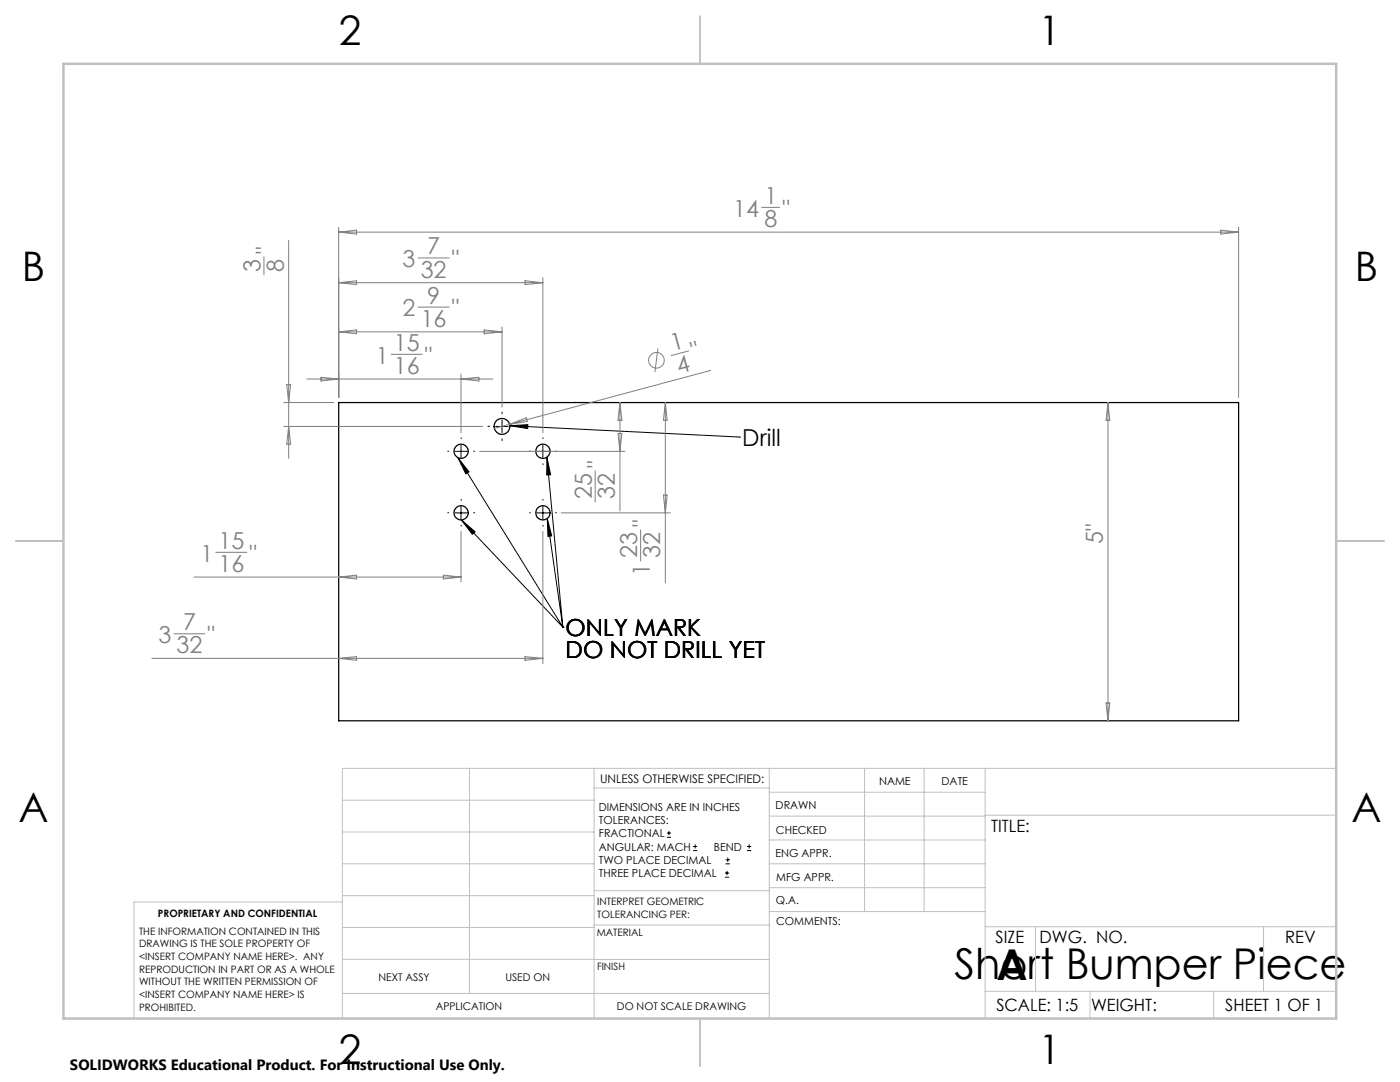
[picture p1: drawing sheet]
<svg xmlns="http://www.w3.org/2000/svg" width="279mm" height="216mm" viewBox="0 0 279 216" stroke-linecap="round" stroke-linejoin="round" font-family="sans-serif">
<g fill="none" stroke="#000" stroke-width=".25">
<path d="M67.6 80.3h179.6v63.5h-179.6z"/>
<circle cx="92" cy="90" r="1.42"/>
<circle cx="100.2" cy="85.1" r="1.58"/>
<circle cx="108.4" cy="90.1" r="1.43"/>
<circle cx="92" cy="102.3" r="1.42"/>
<circle cx="108.4" cy="102.3" r="1.43"/>
</g>
<g fill="none" stroke="#808080" stroke-width=".2">
<path d="M52.7 51.2v3.7M57.6 48v43.4M67.6 46.3l3.6-.4v.8zM67.6 45.3v34M67.6 46.3h179.6M67.6 56.4l3.6-.4v.8zM67.6 56.4h40.7M83.4 51.5h6.2M104.8 56l3.5 .4-3.5 .4zM108.3 55.4v31M152 41.4h3.6M243.6 45.9l3.6 .4-3.6 .4z"/>
<path d="M247.2 45.3v34M57.2 76.8h.8l-.4 3.5zM61.2 75.6h37.2M64.1 75.3l3.5 .3-3.5 .4zM67.6 66.2l3.6-.4v.8zM67.6 66.2h32.6M78.1 70.7h6.2M83.4 61.3h6.2M92 74.6v11.8M92 75.6l3.6-.3v.7zM96.6 65.8l3.6 .4-3.6 .4zM100.2 65.2v16"/>
<path d="M131.3 69.5l-.6 4.8M137.4 70l-3.5 .9M141.9 73.9l-40.2 10.8M56.6 85.1h39.7M56.6 80.3h10M57.6 85.1l.4 3.5h-.8zM95.7 90.1h29M101.7 84.7l-3.1 .8M101.7 84.7l3.4-1.3 .1 .7zM118.8 93.9v6.3M123.3 86.5h.8l-.4 3.6zM123.7 80.3l.4 3.6h-.8z"/>
<path d="M123.7 80.3v21.7M132.4 98.8h.7l-.3 3.5zM132.8 80.3l.3 3.6h-.7zM132.8 80.3v36M221.1 80.3v63.5M221.1 80.3l.4 3.6h-.8zM38.7 115.1h53.3M43.1 110.2h6.2M67.6 115.1l3.6-.3v.7zM88.5 114.8l3.5 .3-3.5 .4zM92 106v10.1M108.3 106v26.4"/>
<path d="M112 102.3h21.8M127.8 105.7v6.2M30.3 131.4h78M34.7 126.5h6.2M67.6 131.4l3.6-.4v.8zM104.8 131l3.5 .4-3.5 .4zM220.7 140.3h.8l-.4 3.5z"/>
<circle cx="131" cy="71.9" r="1.54"/>
</g>
<g fill="none" stroke="#000" stroke-width=".2">
<path d="M90.8 90.1h2.5M91.4 91.3l20.9 33.8M91.4 91.3l2.2 2.9-.6 .3zM92 88.8v2.5M98.9 85.1h2.5M100.2 83.8v2.5M101.8 84.9l45.8 2.3M101.8 84.9l3.5-.2v.8zM107.1 90.1h2.5M108.3 88.8v2.5M109.1 91.2l3.2 33.9M109.1 91.2l.8 3.5-.8 .1z"/>
<path d="M147.6 87.2h.1M90.8 102.3h2.5M92 101.1v2.5M92.1 103.8l20.2 21.3M92.1 103.8l2.7 2.3-.5 .5zM107.1 102.3h2.5M108.3 101.1v2.5M109.2 103.5l3.1 21.6M109.2 103.5l.9 3.4-.7 .1zM112.3 125.1h.1M133.1 167.1h.8M133.1 166.2h.8"/>
<path d="M133.5 165.8v.9M138.3 169.7h.8M138.3 168.9h.8M138.7 168.5v.8M144.7 175h.8M144.7 174.2h.8M144.8 172.4h.9M144.8 171.6h.9M145.1 173.8v.8M145.2 171.1v.9M149.1 169.7h.8M149.1 168.9h.8"/>
<path d="M149.5 168.5v.8"/>
</g>
<g fill="none" stroke="#000" stroke-width=".2" stroke-dasharray="15.2 1.3 1.3 1.3">
<path d="M89.5 90h-.1M92 99.8v-.2M92 87.5v-.1M92 92.5v.2M94.5 90h.2M97.7 85.1h-.3M100.2 82.6v-.4M100.2 87.6v.3M102.7 85.1h.3M105.9 90h-.2M108.4 87.5v-.1M108.4 92.5v.2"/>
<path d="M108.4 99.8v-.2M110.9 90h.1M89.5 102.3h-.1M92 104.8v.2M94.5 102.3h.2M105.9 102.3h-.2M108.4 104.8v.2M110.9 102.3h.1"/>
</g>
<g fill="none" stroke="#c0c0c0" stroke-width=".2">
<path d="M68.3 159.7h50.3M93.7 153.3v44.9M118.6 153.3v49.9M118.6 157.2h34.9M153.5 153.3v49.9M153.5 158.1h43.1M172.5 153.3v28.6M184.4 153.3v28.6M196.6 153.3v49.9M266.7 153.3h-198.4v49.9M68.3 178.7h50.3M68.3 172.4h50.3"/>
<path d="M68.3 166h50.3M68.3 180h-41.6v23.2M118.6 177.7h35M153.5 167.6h43.1M153.5 162.8h43.1M153.5 172.4h43.1M153.5 177.1h43.1M196.6 162.7h70.1M68.3 198.2h85.2M68.3 191.4l85.2 .1M68.3 185.1h50.3M118.6 184.6h35"/>
<path d="M153.6 181.9h43M196.6 197.8h70.1M196.6 184.9h70.1M206.7 184.9v12.9M217.5 197.8v5.4M242.2 197.8v5.4M252.2 184.9v12.9"/>
</g>
<path d="M139.7 3.2v9.5M3.1 107.9h9.6M266.7 107.9h9.5M139.7 203.2v9.6" fill="none" stroke="#c0c0c0" stroke-width=".25"/>
<path d="M12.7 12.7h254v190.5h-254z" fill="none" stroke="#c0c0c0" stroke-width=".5"/>
<path d="M101.8 84.9l3.5-.2v.8zM92.1 103.8l2.7 2.3-.5 .5zM109.2 103.5l.9 3.4-.7 .1zM91.4 91.3l2.2 2.9-.6 .3zM109.1 91.2l.8 3.5-.8 .1z" fill="#000"/>
<g font-size="8.5">
<text x="190.5" y="195.4">Short Bumper Piece</text>
<text x="198.9" y="195.5">A</text>
</g>
<g font-size="8.1">
<text x="67.6" y="8.9">2</text>
<text x="207.3" y="8.9">1</text>
<text x="4.4" y="56.2">B</text>
<text x="270.4" y="56.2">B</text>
<text x="3.7" y="164.1">A</text>
<text x="269.7" y="164.1">A</text>
<text x="67.6" y="212.4">2</text>
<text x="207.3" y="212.4">1</text>
</g>
<g font-size="4.7" fill="#808080">
<text x="152.5" y="40.7">1</text>
<text x="146.3" y="43.2">14</text>
<text x="152.5" y="45.3">8</text>
<text x="156.2" y="43.2">&quot;</text>
<text x="54.5" y="50.7" transform="rotate(-90 54.5 50.7)">&quot;</text>
<text x="80.3" y="53.3">3</text>
<text x="85.2" y="50.8">7</text>
<text x="90.2" y="53.3">&quot;</text>
<text x="52" y="54.3" transform="rotate(-90 52 54.3)">3</text>
<text x="56.6" y="54.3" transform="rotate(-90 56.6 54.3)">8</text>
<text x="84" y="55.4">32</text>
<text x="80.3" y="63.1">2</text>
<text x="84" y="65.2">16</text>
<text x="85.2" y="60.6">9</text>
<text x="90.2" y="63.1">&quot;</text>
<text x="78.6" y="70">15</text>
<text x="134.3" y="70.1" transform="rotate(-15 134.3 70.1)">1</text>
<text x="138.4" y="71.7" transform="rotate(-15 138.4 71.7)">&quot;</text>
<text x="75" y="72.5">1</text>
<text x="78.6" y="74.6">16</text>
<text x="84.8" y="72.5">&quot;</text>
<text x="135.5" y="74.6" transform="rotate(-15 135.5 74.6)">4</text>
<text x="120.6" y="93.4" transform="rotate(-90 120.6 93.4)">&quot;</text>
<text x="118.1" y="99.6" transform="rotate(-90 118.1 99.6)">25</text>
<text x="122.7" y="99.6" transform="rotate(-90 122.7 99.6)">32</text>
<text x="129.7" y="105.2" transform="rotate(-90 129.7 105.2)">&quot;</text>
<text x="40" y="112.1">1</text>
<text x="43.6" y="109.5">15</text>
<text x="49.8" y="112.1">&quot;</text>
<text x="127.2" y="111.4" transform="rotate(-90 127.2 111.4)">23</text>
<text x="131.8" y="111.4" transform="rotate(-90 131.8 111.4)">32</text>
<text x="220.1" y="108.5" transform="rotate(-90 220.1 108.5)">5&quot;</text>
<text x="43.6" y="114.1">16</text>
<text x="129.7" y="115" transform="rotate(-90 129.7 115)">1</text>
<text x="36.5" y="125.7">7</text>
<text x="31.6" y="128.3">3</text>
<text x="35.2" y="130.4">32</text>
<text x="41.4" y="128.3">&quot;</text>
</g>
<g font-size="4.7">
<text x="148.1" y="88.9">Drill</text>
<text x="112.9" y="126.9">ONLY MARK</text>
<text x="112.9" y="131.4">DO NOT DRILL YET</text>
</g>
<g font-size="3.4">
<text x="197.8" y="166">TITLE:</text>
<text x="198.7" y="188.1">SIZE</text>
<text x="207.5" y="188.1">DWG. NO.</text>
<text x="256.5" y="188.2">REV</text>
<text x="198.8" y="201.7">SCALE: 1:5</text>
<text x="217.7" y="201.8">WEIGHT:</text>
<text x="244.5" y="201.7">SHEET 1 OF 1</text>
</g>
<text font-size="3" x="14" y="213.5">SOLIDWORKS Educational Product. For Instructional Use Only.</text>
<text font-size="2.4" x="119.8" y="156.2">UNLESS OTHERWISE SPECIFIED:</text>
<g font-size="2.2">
<text x="119.5" y="161.8">DIMENSIONS ARE IN INCHES</text>
<text x="154.8" y="161.4">DRAWN</text>
<text x="175.4" y="156.6">NAME</text>
<text x="187.9" y="156.7">DATE</text>
<text x="119.5" y="164.4">TOLERANCES:</text>
<text x="119.5" y="167.1">FRACTIONAL</text>
<text x="154.9" y="166.3">CHECKED</text>
<text x="119.5" y="169.7">ANGULAR: MACH</text>
<text x="119.5" y="172.4">TWO PLACE DECIMAL</text>
<text x="142.5" y="169.7">BEND</text>
<text x="154.8" y="171">ENG APPR.</text>
<text x="119.5" y="175">THREE PLACE DECIMAL</text>
<text x="154.9" y="175.7">MFG APPR.</text>
<text x="154.9" y="180.4">Q.A.</text>
<text x="154.9" y="184.6">COMMENTS:</text>
</g>
<g font-size="2.1">
<text x="75.5" y="195.7">NEXT ASSY</text>
<text x="100.9" y="195.7">USED ON</text>
<text x="86.9" y="201.5">APPLICATION</text>
<text x="123.1" y="201.6">DO NOT SCALE DRAWING</text>
</g>
<g font-size="2">
<text x="31.5" y="182.9">PROPRIETARY AND CONFIDENTIAL</text>
<text x="119.2" y="180.6">INTERPRET GEOMETRIC</text>
<text x="119.2" y="183.1">TOLERANCING PER:</text>
<text x="27.8" y="186.5">THE INFORMATION CONTAINED IN THIS</text>
<text x="27.8" y="189">DRAWING IS THE SOLE PROPERTY OF</text>
<text x="27.8" y="191.6">&lt;INSERT COMPANY NAME HERE&gt;. ANY</text>
<text x="119.1" y="186.7">MATERIAL</text>
<text x="27.8" y="194.1">REPRODUCTION IN PART OR AS A WHOLE</text>
<text x="27.8" y="196.6">WITHOUT THE WRITTEN PERMISSION OF</text>
<text x="119.1" y="193.5">FINISH</text>
<text x="27.8" y="199.1">&lt;INSERT COMPANY NAME HERE&gt; IS</text>
<text x="27.8" y="201.7">PROHIBITED.</text>
</g>
</svg>
